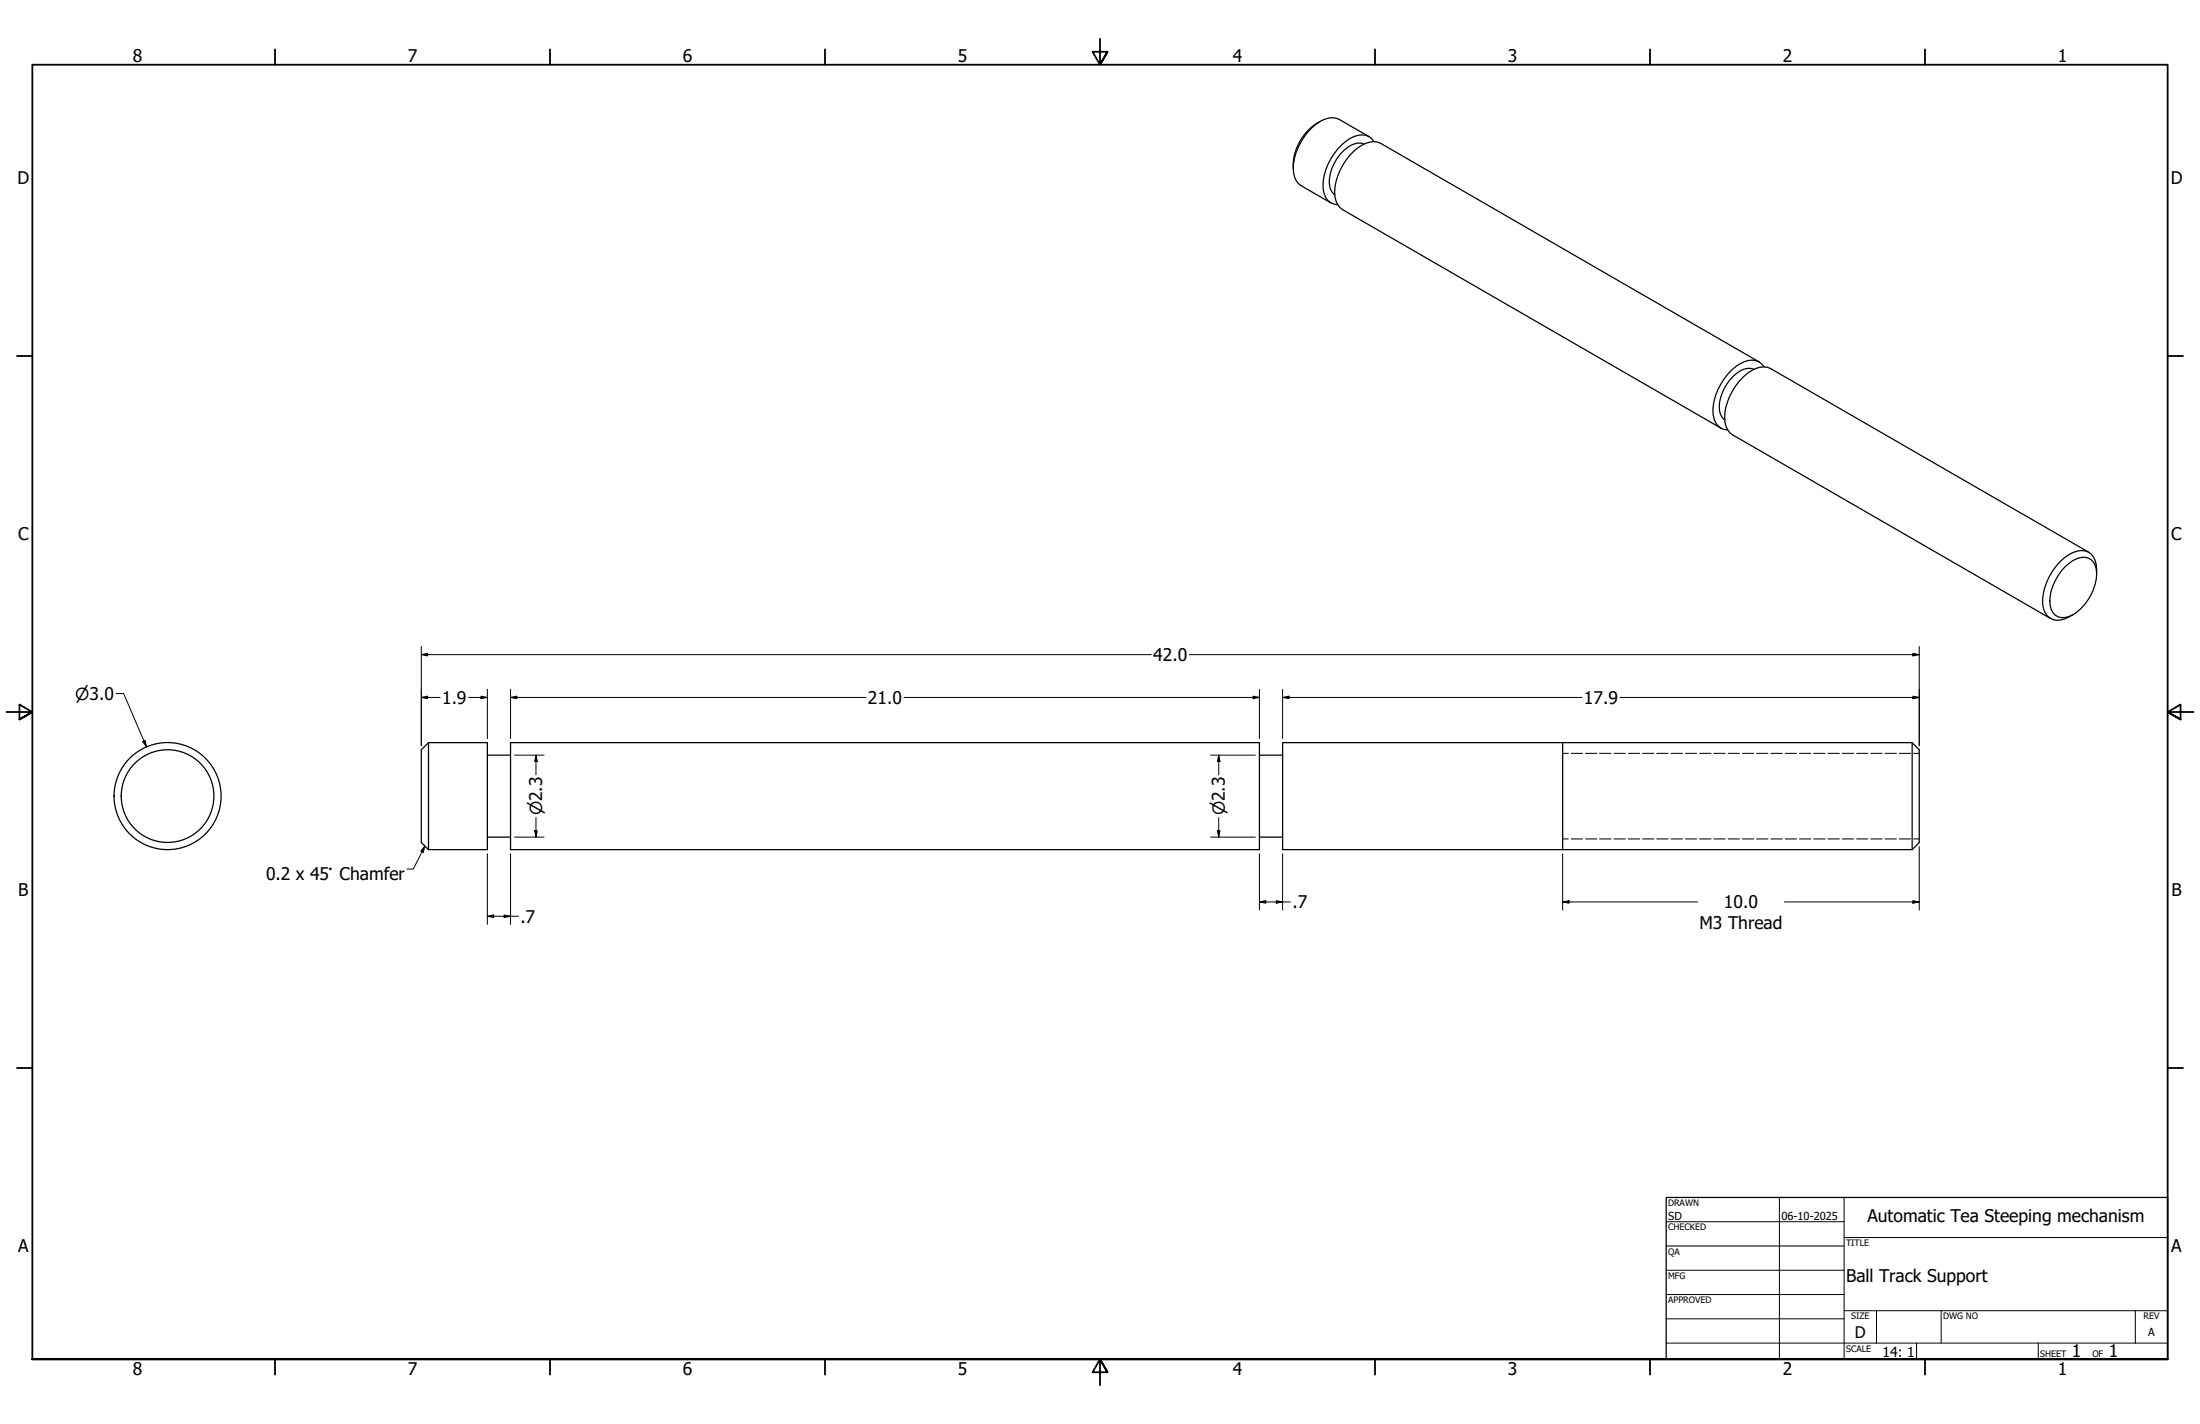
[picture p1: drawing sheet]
<svg xmlns="http://www.w3.org/2000/svg" width="864mm" height="559mm" viewBox="0 0 864 559" stroke-linecap="round" stroke-linejoin="round" font-family="sans-serif">
<!-- layer: Visible (ANSI) -->
<g fill="none" stroke="#000" stroke-width=".49">
<path d="M518.3 47.6a20.1 20.1 0 0 0-10.7 18.4M535.4 56.6a7.7 7.7 0 0 0-8.1 2.7 16.9 16.9 0 0 0-5.3 13.8l.4 1.4 1.5 1.9M537.4 53.6l-11.7-6.7a8.5 8.5 0 0 0-9.1 1.9 22.9 22.9 0 0 0-8.8 19 6.7 6.7 0 0 0 3 5.1l11.6 6.7M539.4 55.6a5.9 5.9 0 0 0-7.8-2 22.5 22.5 0 0 0-12.1 21 5.8 5.8 0 0 0 5.6 5.7M688.6 144.9a7.7 7.7 0 0 0-8.3 2.8 17.2 17.2 0 0 0-5.3 13.8l1.2 2.5 .9 .8M690.5 142l-148.5-85.7a8.5 8.5 0 0 0-9.1 1.8 22.9 22.9 0 0 0-8.8 19.1 6.7 6.7 0 0 0 2.9 5.1l148.5 85.7M692.5 144a5.9 5.9 0 0 0-7.8-2 22.5 22.5 0 0 0-12.2 20.9 5.9 5.9 0 0 0 5.7 5.8M819.9 216.7l-124.8-72a8.5 8.5 0 0 0-9.2 1.8 22.9 22.9 0 0 0-8.8 19.1 6.8 6.8 0 0 0 3 5l124.8 72.1M810.7 222.4a9.1 9.1 0 0 1 9-3.4 7 7 0 0 1 3.2 8.2 19.9 19.9 0 0 1-10.7 14.7 5.1 5.1 0 0 1-7.4-4.3 19.6 19.6 0 0 1 5.9-15.2zM823 225.2a8.5 8.5 0 0 0-3.3-8.6 9.1 9.1 0 0 0-9.5 2.5 23.3 23.3 0 0 0-8.3 18 6 6 0 0 0 8.8 5.7l3.1-1.6M168.2 291.4h23.1v42h-23.1M168.2 291.4v42"/>
<path d="M168.2 291.4l-2.8 2.8v36.4l2.8 2.8M191.3 296.3h9.1M200.4 291.4h294v42h-294zM494.4 296.3h9.1M613.4 291.4v42M750.6 291.4h-247.1v42h247.1M750.6 291.4v42M750.6 291.4l2.8 2.8v36.4l-2.8 2.8M191.3 328.5h9.1M494.4 328.5h9.1"/>
<circle cx="65.8" cy="312.4" r="21"/>
<circle cx="65.8" cy="312.4" r="18.2"/>
</g>
<!-- layer: Hidden Narrow (ANSI) -->
<g fill="none" stroke="#000" stroke-width=".39">
<path d="M613.4 295.6h2.2M616.8 295.6h4.4M622.4 295.6h4.5M627.9 295.6h4.5M633.6 295.6h4.4M639.2 295.6h4.4M644.8 295.6h4.5M650.3 295.6h4.5M656 295.6h4.4M661.6 295.6h4.4M667.2 295.6h4.5M672.7 295.6h4.5"/>
<path d="M678.4 295.6h4.4M684 295.6h4.4M689.5 295.6h4.5M695.1 295.6h4.5M700.8 295.6h4.4M706.4 295.6h4.4M711.9 295.6h4.5M717.5 295.6h4.5M723.2 295.6h4.4M728.8 295.6h4.4M734.3 295.6h4.5M740 295.6h4.4"/>
<path d="M745.6 295.6h4.4M751.2 295.6h2.2M613.4 329.2h2.2M616.8 329.2h4.4M622.4 329.2h4.5M627.9 329.2h4.5M633.6 329.2h4.4M639.2 329.2h4.4M644.8 329.2h4.5M650.3 329.2h4.5M656 329.2h4.4M661.6 329.2h4.4"/>
<path d="M667.2 329.2h4.5M672.7 329.2h4.5M678.4 329.2h4.4M684 329.2h4.4M689.5 329.2h4.5M695.1 329.2h4.5M700.8 329.2h4.4M706.4 329.2h4.4M711.9 329.2h4.5M717.5 329.2h4.5M723.2 329.2h4.4M728.8 329.2h4.4"/>
<path d="M734.3 329.2h4.5M740 329.2h4.4M745.6 329.2h4.4M751.2 329.2h2.2"/>
</g>
<!-- layer: Border (ANSI) -->
<g fill="none" stroke="#000" stroke-width=".71">
<path d="M107.9 19.4v6M215.9 19.4v6M323.8 19.4v6M431.8 15.2v10.2l-2.9-5.1h5.8l-2.9 5.1 2.9-5.1M539.8 19.4v6M647.7 19.4v6M755.6 19.4v6M6.7 139.7h6M850.9 139.7h6M2.5 279.4h10.2l-5.1-2.9v5.8l5.1-2.9-5.1 2.9M861.1 279.4h-10.2l5.1-2.9v5.8l-5.1-2.9 5.1 2.9M6.7 419.1h6"/>
<path d="M850.9 419.1h6M12.7 533.4v-508h838.2v508h-838.2h838.2M107.9 533.4v6M215.9 533.4v6M323.8 533.4v6M434.7 538.5l-2.9-5.1 2.9 5.1h-5.8l2.9-5.1v10.2M539.8 533.4v6M647.7 533.4v6M755.6 533.4v6"/>
</g>
<!-- layer: Title (ANSI) -->
<g fill="none" stroke="#000" stroke-width=".39">
<path d="M654 479.4h69.9M698.5 469.9v63.5M723.9 469.9v63.5M654 488.9h69.9M654 498.5h69.9M723.9 485.6h127M654 508h69.9M654 517.5h69.9M723.9 514.3h127M736.6 514.3v12.7M762 514.3v12.7M838.2 514.3v12.7"/>
<path d="M654 527h196.9M752.3 527v6.4M800.1 527v6.4"/>
</g>
<path d="M654 469.9h196.9v63.5h-196.9z" fill="none" stroke="#000" stroke-width=".49"/>
<!-- layer: Dimension (ANSI) -->
<g fill="none" stroke="#000" stroke-width=".39">
<path d="M165.4 256.9l2.5-.5v1zM165.4 253.7v38.9M165.4 256.9h286.5M466.9 256.9h286.5M750.9 256.4l2.5 .5-2.5 .5zM753.4 253.7v38.9M45.5 272.2h3l9 20.9M165.4 273.7l2.5-.5v1zM165.4 273.7h7.4M183.9 273.7h7.4M188.8 273.2l2.5 .5-2.5 .5zM191.3 270.5v19.3"/>
<path d="M200.4 273.7l2.5-.5v1zM200.4 273.7h139.5M200.4 270.5v19.3M354.9 273.7h139.5M491.9 273.2l2.5 .5-2.5 .5zM494.4 270.5v19.3M503.5 273.7l2.5-.5v1zM503.5 273.7h117.5M503.5 270.5v19.3M635.9 273.7h117.5M750.9 273.2l2.5 .5-2.5 .5zM56.1 291l.9-.4 .5 2.5z"/>
<path d="M202 296.3h11.6M210.4 296.3l.5 2.5h-1zM210.4 296.3v7.7M475.2 296.3h17.6M478.4 296.3l.5 2.5h-1zM478.4 296.3v7.7M191.3 335v27.7M200.4 335v27.7M202 328.5h11.6M209.9 326h1l-.5 2.5zM210.4 320.8v7.7M475.2 328.5h17.6"/>
<path d="M477.9 326h1l-.5 2.5zM478.4 320.8v7.7M494.4 335v22.1M503.5 335v22.1M613.4 335v22.1M753.4 332.2v24.9M191.3 359.6l2.5-.5v.9zM191.3 359.6h12.1M197.9 359.1l2.5 .5-2.5 .4zM494.4 353.9l2.5-.5v1zM494.4 353.9h12.2M501 353.4l2.5 .5-2.5 .5z"/>
<path d="M613.4 353.9l2.5-.5v1zM613.4 353.9h52.9M700.5 353.9h52.9M750.9 353.4l2.5 .5-2.5 .5z"/>
</g>
<g fill="#000">
<path d="M165.4 256.9l2.5-.5v1z" fill-rule="evenodd"/>
<path d="M750.9 256.4l2.5 .5-2.5 .5z" fill-rule="evenodd"/>
<path d="M165.4 273.7l2.5-.5v1z" fill-rule="evenodd"/>
<path d="M188.8 273.2l2.5 .5-2.5 .5z" fill-rule="evenodd"/>
<path d="M200.4 273.7l2.5-.5v1z" fill-rule="evenodd"/>
<path d="M491.9 273.2l2.5 .5-2.5 .5z" fill-rule="evenodd"/>
<path d="M503.5 273.7l2.5-.5v1z" fill-rule="evenodd"/>
<path d="M750.9 273.2l2.5 .5-2.5 .5z" fill-rule="evenodd"/>
<path d="M56.1 291l.9-.4 .5 2.5z" fill-rule="evenodd"/>
<path d="M210.4 296.3l.5 2.5h-1z" fill-rule="evenodd"/>
<path d="M478.4 296.3l.5 2.5h-1z" fill-rule="evenodd"/>
<path d="M209.9 326h1l-.5 2.5z" fill-rule="evenodd"/>
<path d="M477.9 326h1l-.5 2.5z" fill-rule="evenodd"/>
<path d="M191.3 359.6l2.5-.5v.9z" fill-rule="evenodd"/>
<path d="M494.4 353.9l2.5-.5v1z" fill-rule="evenodd"/>
<path d="M501 353.4l2.5 .5-2.5 .5z" fill-rule="evenodd"/>
<path d="M613.4 353.9l2.5-.5v1z" fill-rule="evenodd"/>
<path d="M750.9 353.4l2.5 .5-2.5 .5z" fill-rule="evenodd"/>
<path d="M197.9 359.1l2.5 .5-2.5 .4z" fill-rule="evenodd"/>
</g>
<!-- layer: Symbol (ANSI) -->
<path d="M166.8 332l-.7 2.5-.9-.5zM166.8 332l-4.6 9h-2.5" fill="none" stroke="#000" stroke-width=".39"/>
<path d="M166.8 332l-.7 2.5-.9-.5z" fill-rule="evenodd" fill="#000"/>
<g font-size="6.8">
<text x="52.1" y="24.4">8</text>
<text x="160.1" y="24.4">7</text>
<text x="268" y="24.4">6</text>
<text x="376" y="24.4">5</text>
<text x="483.9" y="24.4">4</text>
<text x="591.9" y="24.4">3</text>
<text x="699.8" y="24.4">2</text>
<text x="807.8" y="24.4">1</text>
<text x="6.8" y="72.4">D</text>
<text x="852.1" y="72.4">D</text>
<text x="7.1" y="212.1">C</text>
<text x="852.3" y="212.1">C</text>
<text x="452.7" y="259.4">42.0</text>
<text x="173.6" y="276.2">1.9</text>
<text x="340.7" y="276.2">21.0</text>
<text x="621.8" y="276.2">17.9</text>
<text x="104.4" y="345.4">0.2 x 45° Chamfer</text>
<text x="7.2" y="351.8">B</text>
<text x="852.4" y="351.8">B</text>
<text x="507.4" y="356.4">.7</text>
<text x="676.7" y="356.4">10.0</text>
<text x="204.3" y="362.1">.7</text>
<text x="667.1" y="364.5">M3 Thread</text>
<text x="733" y="479.7">Automatic Tea Steeping mechanism</text>
<text x="7.1" y="491.5">A</text>
<text x="852.3" y="491.5">A</text>
<text x="724.7" y="503">Ball Track Support</text>
<text x="813.3" y="532.6">1</text>
<text x="827.8" y="532.6">1</text>
<text x="52.1" y="539.4">8</text>
<text x="160.1" y="539.4">7</text>
<text x="268" y="539.4">6</text>
<text x="376" y="539.4">5</text>
<text x="483.9" y="539.4">4</text>
<text x="591.9" y="539.4">3</text>
<text x="699.8" y="539.4">2</text>
<text x="807.8" y="539.4">1</text>
</g>
<g font-size="6.5">
<text x="29.6" y="274.6">⌀3.0</text>
<text x="212.8" y="320" transform="rotate(-90 212.8 320)">⌀2.3</text>
<text x="480.8" y="320" transform="rotate(-90 480.8 320)">⌀2.3</text>
</g>
<text font-size="6.3" x="728.1" y="524.9">D</text>
<text font-size="5.5" x="738.9" y="532.6">14: 1</text>
<g font-size="4.3">
<text x="654.8" y="478.6">SD</text>
<text x="699.3" y="478.6">06-10-2025</text>
<text x="843.2" y="524.2">A</text>
</g>
<g font-size="3.5">
<text x="654.8" y="473.2">DRAWN</text>
<text x="654.8" y="482.8">CHECKED</text>
<text x="724.7" y="488.9">TITLE</text>
<text x="654.8" y="492.3">QA</text>
<text x="654.8" y="501.8">MFG</text>
<text x="654.8" y="511.4">APPROVED</text>
<text x="726.7" y="517.7">SIZE</text>
<text x="762.8" y="517.7">DWG NO</text>
<text x="841.4" y="517.7">REV</text>
<text x="724.7" y="530.4">SCALE</text>
<text x="800.9" y="532.6">SHEET</text>
<text x="821.3" y="532.6">OF</text>
</g>
</svg>
